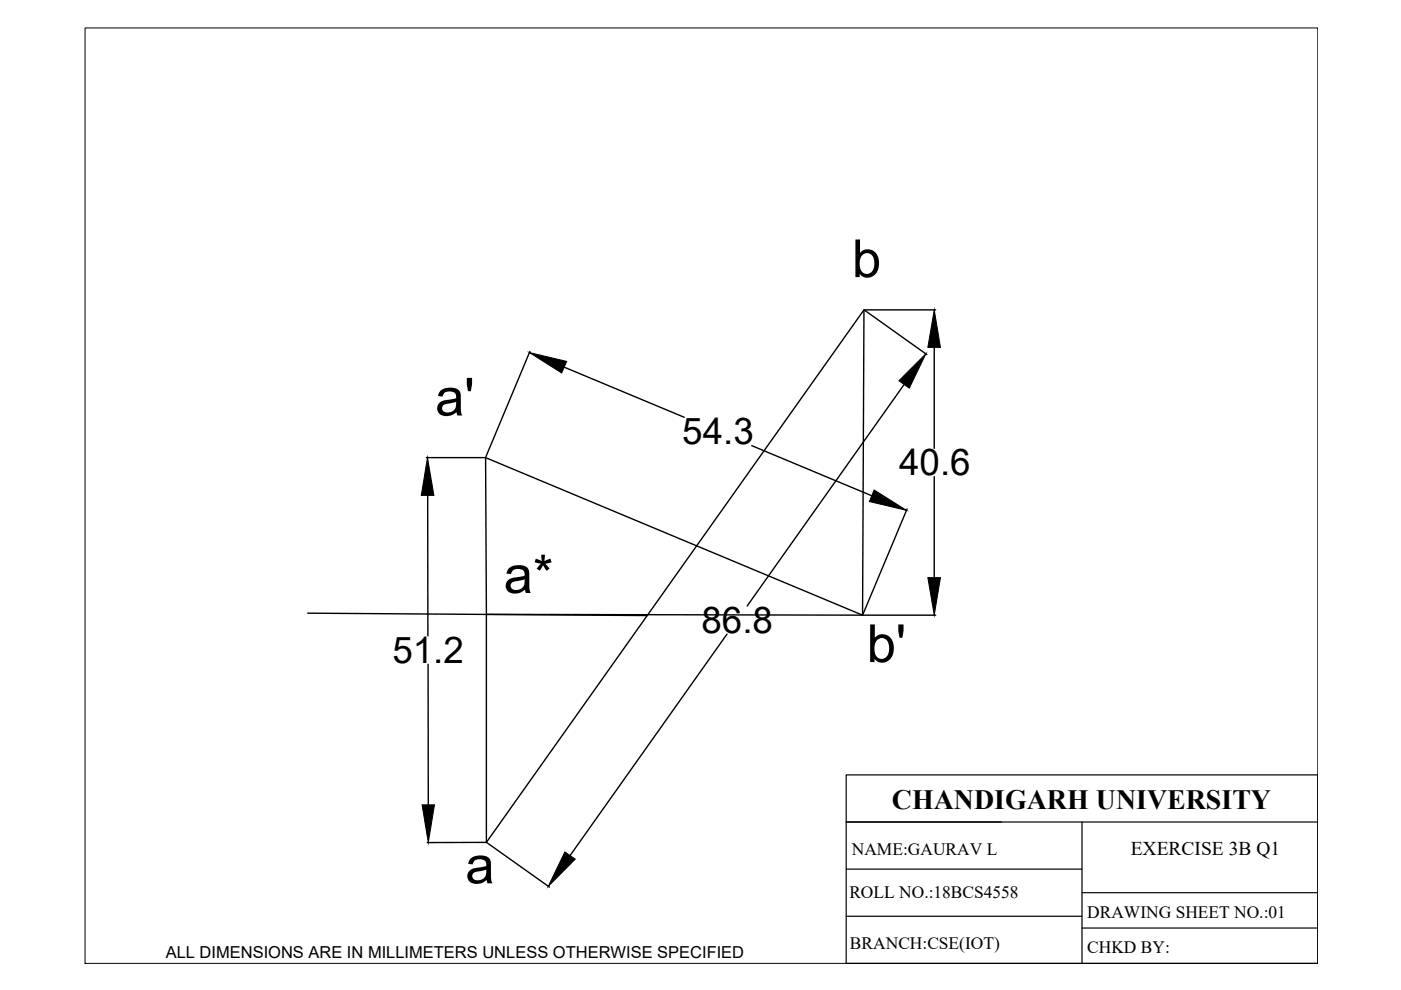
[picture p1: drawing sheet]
<svg xmlns="http://www.w3.org/2000/svg" width="297mm" height="210mm" viewBox="0 0 297 210" stroke-linecap="round" stroke-linejoin="round" font-family="sans-serif">
<!-- layer: thick continuous -->
<g fill="none" stroke="#000" stroke-width=".3">
<path d="M112.4 74.5l-9.4 22.4M119.6 77.9l25.5 10.6M198.1 73.7v21.4M198.4 65.7h-15.1l13.2 9.5M90.4 97h12.5M159.4 94.5l25.4 10.6M191.7 81.5l-33.3 47M90.7 105v29.8M192.3 107.9l-9.4 22.4M198.1 101v21.5M65.2 130l72 .5M103.1 130.3l79.8 .1 .3-64.7-80.1 112.9-.1-81.6 79.9 33.4"/>
<path d="M154.1 134.5l-33.2 46.9M183 130.4h15.4M90.8 140.8v29.8M103 178.6h-12.4M103.2 178.6l13.3 9.5"/>
</g>
<path d="M112.3 74.8l7.8 1.8-1 2.5zM198.1 65.7l1.3 8h-2.7zM196.3 75l-3.5 7.3-2.2-1.6zM90.6 97l1.4 8h-2.7zM185.3 103.9l6.9 4.3-7.9-1.9zM196.7 122.5h2.7l-1.3 7.9zM89.5 170.6h2.6l-1.3 8zM119.8 180.6l2.2 1.6-5.8 5.7z" fill="#000" stroke="#000" stroke-width=".21"/>
<path d="M18 5.9h261.4v198.4h-261.4z" fill="none" stroke="#000" stroke-width=".21"/>
<!-- layer: 0 -->
<path d="M179.4 164.3h100v40h-100zM179.4 174.3h100M229.4 174.3v30M179.4 194.3h50M179.4 184.3h50M229.4 189.3h50M229.4 196.8h50" fill="none" stroke="#000" stroke-width=".25"/>
<g font-size="11.1">
<text x="180.6" y="58.8">b</text>
<text x="92.3" y="88.1">a'</text>
<text x="106.8" y="125.7">a*</text>
<text x="183.8" y="140.4">b'</text>
<text x="98.7" y="187.3">a</text>
</g>
<g font-size="7.8">
<text x="144.7" y="94.2">54.3</text>
<text x="190.6" y="100.8">40.6</text>
<text x="148.7" y="134.2">86.8</text>
<text x="83.2" y="140.6">51.2</text>
</g>
<text font-size="5.9" x="189.1" y="171.5">CHANDIGARH UNIVERSITY</text>
<text font-size="4.1" x="239.7" y="181.3">EXERCISE 3B Q1</text>
<g font-size="3.7">
<text x="180.6" y="181.3">NAME:GAURAV L</text>
<text x="180.1" y="190.5">ROLL NO.:18BCS4558</text>
<text x="230.5" y="194.7">DRAWING SHEET NO.:01</text>
<text x="180.2" y="201.2">BRANCH:CSE(IOT)</text>
<text x="230.5" y="202.1">CHKD BY:</text>
</g>
<text font-size="3.5" x="35.1" y="203.2">ALL DIMENSIONS ARE IN MILLIMETERS UNLESS OTHERWISE SPECIFIED</text>
</svg>
